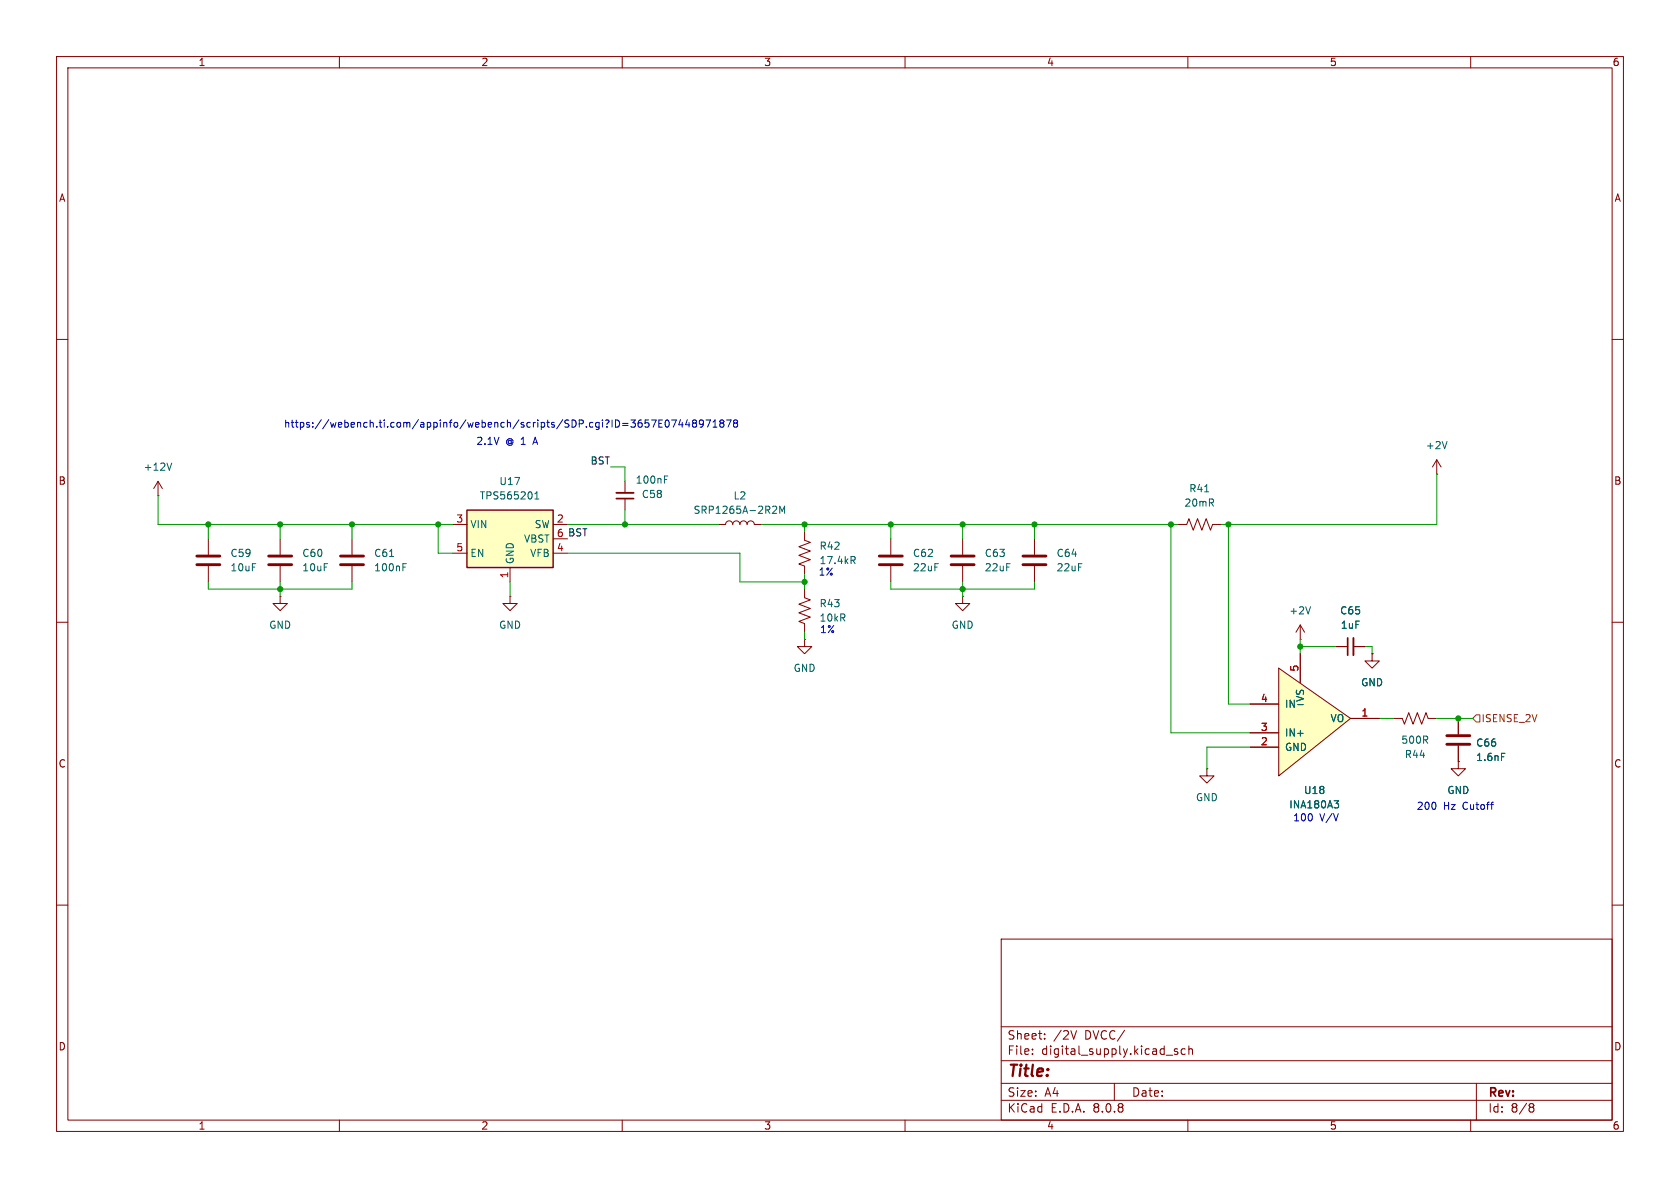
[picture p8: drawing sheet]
<svg xmlns="http://www.w3.org/2000/svg" width="297mm" height="210mm" viewBox="0 0 297 210" stroke-linecap="round" stroke-linejoin="round" font-family="sans-serif">
<g fill="none" stroke="#840000" stroke-width=".18">
<path d="M10 10h277v190h-277zM12 12h273v186h-273zM60 10v2M110 10v2M160 10v2M210 10v2M260 10v2M10 60h2M285 60h2M36.8 95.3v2.7M49.5 95.3v2.7M110.5 85.1v2"/>
<path d="M110.5 88.1v2.1M127 92.7h1.3a.64 .64 0 0 1 .6-.6 .64 .64 0 0 1 .6 .6 .64 .64 0 0 1 .7-.6 .64 .64 0 0 1 .6 .6 .64 .64 0 0 1 .6-.6 .64 .64 0 0 1 .7 .6 .64 .64 0 0 1 .6-.6 .64 .64 0 0 1 .6 .6h1.3M142.2 94v1.5l1.1 .4-2.1 .7 2.1 .8-2.1 .8 2.1 .7-2.1 .8 1 .4v1.5M157.5 95.3v2.7M170.2 95.3v2.7M182.9 95.3v2.7M10 110h2M36.8 100.1v2.8M49.5 100.1v2.8M90.2 105.4v1.3h1.2l-1.2 1.3-1.3-1.3h1.3M90.2 105.4h.1M142.2 104.1v1.6l1.1 .3-2.1 .8 2.1 .8-2.1 .7 2.1 .8-2.1 .8 1 .3v1.6"/>
<path d="M142.2 113v1.3h1.3l-1.3 1.3-1.2-1.3h1.2M142.2 113h.1M157.5 100.1v2.8M170.2 105.4v1.3h1.2l-1.2 1.3-1.3-1.3h1.3M170.2 105.4h.1M170.2 100.1v2.8M182.9 100.1v2.8M285 110h2M257.8 134.6v1.3h1.3l-1.3 1.3-1.3-1.3h1.3M257.8 134.6h.1M257.8 127v2.8M257.8 131.8v2.8"/>
<path d="M10 160h2M177 166h108v32h-108zM285 160h2M60 198v2M110 198v2M160 198v2M177 194.5h108M177 191.5h108M177 187.5h108M177 181.5h108M182.5 186.3v.1M182.5 185.5v.1"/>
<path d="M184.7 183.6v.1M184.7 182.8v.1M190.3 182.2l-.5 1.5M197 191.5v3M206.2 186.5h1.1M208.2 185.5l-.4-.1-.2 .2 .1 .2 .5 .2v.3h-.6M209.5 185.5l-.4-.1-.3 .3v.4l.2 .2h.5M210 198v2M210.2 185.5l.2-.1 .3 .1 .1 .9M210.2 184.9v1.5M260 198v2M261 191.5v6.5"/>
<path d="M270.6 195.1l.4 .1 .2 .2-.3 .3M270.6 195.7h.3M270.9 195.7l.2 .2 .1 .4-.2 .2-.4 .1"/>
</g>
<path d="M34.8 99.8h4.1M34.8 98.3h4.1M47.5 99.8h4.1M47.5 98.3h4.1M155.4 99.8h4.1M155.4 98.3h4.1M168.1 99.8h4.1M168.1 98.3h4.1M180.8 99.8h4.1M180.8 98.3h4.1M255.8 131.6h4M255.8 130h4" fill="none" stroke="#840000" stroke-width=".51"/>
<path d="M117.5 84.8h.4M117.5 84.1h.6M136.8 89.5h.4l.1 .3-.8 .9h.8M137.9 90.7v-1.2l.4 .9 .4-.9v1.2M150.8 99l.4 .6M150.9 98.4l.3 .2-.1 .3-.2 .1M265.4 133.2h.6" fill="none" stroke="#006464" stroke-width=".18"/>
<path d="M109 87.1h3" fill="none" stroke="#840000" stroke-width=".33"/>
<path d="M109 88.1h3" fill="none" stroke="#840000" stroke-width=".3"/>
<path d="M82.5 90.2h15.3v10.1h-15.3z" fill="#ffffc2"/>
<path d="M82.5 90.2h15.3v10.1h-15.3z" fill="none" stroke="#840000" stroke-width=".25"/>
<g fill="none" stroke="#840000" stroke-width=".18">
<path d="M27.9 87.6h.1M27.9 85.1l-.7 1.3M27.9 85.1v2.5M27.9 85.1l.8 1.3M62.2 95.3v2.7M80 92.7h2.5M80 97.8h2.5M97.8 92.7h2.5M97.8 97.8h2.5M97.8 95.3h2.5M254 83.8h.1M254 81.3l-.8 1.3"/>
<path d="M254 81.3v2.5M254 81.3l.8 1.3M49.5 105.4v1.3h1.3l-1.3 1.3-1.2-1.3h1.2M49.5 105.4h.1M62.2 100.1v2.8M90.2 100.3v2.6M236.2 114.3h2.1M239.3 114.3h2M242.6 115.6v1.2h1.2l-1.2 1.3-1.3-1.3h1.3M242.6 115.6h.1"/>
</g>
<path d="M255.8 78l-.4 1.3M30.4 81.9l-.5 1.2M68.9 98.4h.7M71.2 99.6h.6M94.6 88.2h.7M94.6 87.3l.3-.4v1.3M71.2 100.2h.5" fill="none" stroke="#006464" stroke-width=".18"/>
<path d="M60.2 99.8h4.1M60.2 98.3h4.1" fill="none" stroke="#840000" stroke-width=".51"/>
<path d="M239.3 112.8v3" fill="none" stroke="#840000" stroke-width=".33"/>
<path d="M238.3 112.8v3" fill="none" stroke="#840000" stroke-width=".3"/>
<path d="M226.1 118.1l12.7 8.9-12.7 10.2z" fill="#ffffc2"/>
<g fill="none" stroke="#840000" stroke-width=".18">
<path d="M208.3 92.7h1.5l.4-1 .7 2 .8-2 .8 2 .7-2 .8 2 .4-1h1.5M226.1 118.1l12.7 8.9-12.7 10.2zM229.9 113h.1M229.9 110.5v2.5M229.9 115.6v5.1M229.9 110.5l-.8 1.3M229.9 110.5l.7 1.3M236.2 114.3h2.1M239.3 114.3h2M242.6 115.6h.1M213.4 135.9v1.3h1.2l-1.2 1.2-1.3-1.2h1.3M213.4 135.9h.1"/>
<path d="M221 132.1h5.1M221 129.5h5.1M221 124.5h5.1M238.8 127h5M246.4 127h1.5l.4 1 .7-2 .8 2 .8-2 .7 2 .8-2 .4 1h1.5M257.8 134.6h.1M257.8 127v2.8M257.8 131.8v2.8"/>
</g>
<path d="M213 86.9h.7M231.7 107.3l-.4 1.2M265.4 133.2h.6M235.9 141.5h.7l-.4 .5M236.4 142l.2 .3v.3l-.2 .2" fill="none" stroke="#006464" stroke-width=".18"/>
<path d="M261 126.4h.6v1.2h-.6l-.7-.6z" fill="none" stroke="#725600" stroke-width=".18"/>
<g fill="none" stroke="#0000c2" stroke-width=".18">
<path d="M114.1 74.2h.6M114.2 74.7h.3l.2 .3-.1 .5h-.4M115.2 74.2h.8l-.5 1.3M116.5 74.8h.4M117.1 74.2h-.6v1.3h.6M117.7 74.4l.2-.2a.68 .68 0 0 1 .4 .7 .68 .68 0 0 1-.4 .6l-.2-.1-.1-.4zM118.7 74.2h.9l-.6 1.3M120.3 74.2l-.3 .9h.8M120.6 74.7v.8M121.5 74.2l-.3 .9h.8M121.8 74.7v.8M122.7 74.8l-.3-.3 .3-.3h.2l.2 .3-.2 .3"/>
<path d="M122.7 74.8l-.3 .2 .1 .4 .2 .1h.3l.1-.2v-.3l-.2-.2M122.7 74.8h.2M124.4 74.8l-.3 .2h-.2l-.3-.2 .1-.5 .4-.1 .2 .2a.84 .84 0 0 1-.3 1.1h-.3M124.8 74.2h.8l-.5 1.3M126 75.5h.8M126 74.6l.4-.4v1.3M127.5 74.8l-.2-.3 .2-.3h.2l.3 .3-.3 .3M127.5 74.8l-.2 .2v.4l.2 .1h.4l.1-.2v-.3l-.3-.2M127.5 74.8h.2M128.4 74.2h.8l-.5 1.3M129.9 74.8l-.2-.3 .2-.3h.3l.2 .3-.2 .3M129.9 74.8l-.2 .2v.4l.2 .1h.4l.1-.2v-.3l-.2-.2"/>
<path d="M129.9 74.8h.3M263.5 142.2h.5M263.9 141.8h.1"/>
</g>
<g fill="none" stroke="#009600" stroke-width=".18">
<path d="M27.9 87.6v5.1h52.1M36.8 92.7v2.6M49.5 92.7v2.6M62.2 92.7v2.6M77.5 92.7v5.1h2.5M100.3 97.8h30.5v5.1h11.4M100.3 92.7h26.7M107.9 82.6h2.6v2.5M110.5 90.2v2.5M134.6 92.7h73.7M142.2 92.7v1.3M157.5 92.7v2.6"/>
<path d="M170.2 92.7v2.6M182.9 92.7v2.6M207 92.7v36.8h14M217.2 92.7v31.8h3.8M254 83.8v8.9h-38.1M36.8 102.9v1.2h25.4v-1.2M49.5 102.9v2.5M90.2 102.9v2.5M142.2 101.6v2.5M142.2 111.8v1.2M157.5 102.9v1.2h25.4v-1.2M170.2 102.9v2.5"/>
<path d="M229.9 114.3h6.3M229.9 113v2.6M241.3 114.3h1.3v1.3M221 132.1h-7.6v3.8M243.8 127h2.6M254 127h6.3"/>
</g>
<g fill="#009600" stroke="#009600" stroke-width=".18">
<circle cx="170.2" cy="104.1" r=".46"/>
<circle cx="170.2" cy="92.7" r=".46"/>
<circle cx="157.5" cy="92.7" r=".46"/>
<circle cx="142.2" cy="92.7" r=".46"/>
<circle cx="182.9" cy="92.7" r=".46"/>
<circle cx="207" cy="92.7" r=".46"/>
<circle cx="142.2" cy="102.9" r=".46"/>
<circle cx="110.5" cy="92.7" r=".46"/>
<circle cx="62.2" cy="92.7" r=".46"/>
<circle cx="77.5" cy="92.7" r=".46"/>
<circle cx="217.2" cy="92.7" r=".46"/>
<circle cx="229.9" cy="114.3" r=".46"/>
<circle cx="257.8" cy="127" r=".46"/>
<circle cx="49.5" cy="92.7" r=".46"/>
<circle cx="49.5" cy="104.1" r=".46"/>
<circle cx="36.8" cy="92.7" r=".46"/>
</g>
<text font-size="2.8" fill="#840000" x="178" y="190.9">Title:</text>
<g font-size="2.1" fill="#840000">
<text x="178" y="184">Sheet:</text>
<text x="186.2" y="184">/2V</text>
<text x="191.8" y="184">DVCC/</text>
<text x="178" y="186.7">File:</text>
<text x="184.1" y="186.7">digital_supply.kicad_sch</text>
<text x="178" y="196.9">KiCad</text>
<text x="178" y="194.1">Size:</text>
<text x="184.7" y="194.1">A4</text>
<text x="185.7" y="196.9">E.D.A.</text>
<text x="193.3" y="196.9">8.0.8</text>
<text x="200" y="194.1">Date:</text>
<text x="263" y="194.3">Rev:</text>
<text x="263" y="196.9">Id:</text>
<text x="267.1" y="196.9">8/8</text>
</g>
<g font-size="1.8" fill="#840000">
<text x="35" y="11.9">1</text>
<text x="85" y="11.9">2</text>
<text x="135" y="11.9">3</text>
<text x="185" y="11.9">4</text>
<text x="235" y="11.9">5</text>
<text x="285" y="11.9">6</text>
<text x="10.3" y="35.9">A</text>
<text x="285.3" y="35.9">A</text>
<text x="10.3" y="85.9">B</text>
<text x="285.3" y="85.9">B</text>
<text x="10.3" y="135.9">C</text>
<text x="285.3" y="135.9">C</text>
<text x="10.3" y="185.9">D</text>
<text x="285.3" y="185.9">D</text>
<text x="35" y="199.9">1</text>
<text x="85" y="199.9">2</text>
<text x="135" y="199.9">3</text>
<text x="185" y="199.9">4</text>
<text x="235" y="199.9">5</text>
<text x="285" y="199.9">6</text>
</g>
<g font-size="1.8" fill="#0000c2">
<text x="50.1" y="75.8">https://webench.ti.com/appinfo/webench/scripts/SDP.cgi?ID=3657E07448971878</text>
<text x="84.1" y="78.8">2.1V</text>
<text x="89.4" y="78.8">@ 1</text>
<text x="94.6" y="78.8">A</text>
<text x="144.6" y="102">1%</text>
<text x="144.9" y="112.1">1%</text>
<text x="250.4" y="143.4">200</text>
<text x="255.2" y="143.4">Hz</text>
<text x="258.7" y="143.4">Cutoff</text>
<text x="228.5" y="145.4">100</text>
<text x="233.3" y="145.4">V/V</text>
</g>
<g font-size="1.8" fill="#006464">
<text x="25.3" y="83.4">+12V</text>
<text x="252" y="79.6">+2V</text>
<text x="84.7" y="88.5">TPS565201</text>
<text x="88.2" y="86">U17</text>
<text x="112.3" y="85.7">100nF</text>
<text x="113.4" y="88.2">C58</text>
<text x="129.6" y="88.5">L2</text>
<text x="209.3" y="89.8">20mR</text>
<text x="210.1" y="87.2">R41</text>
<text x="83.1" y="93.6">VIN</text>
<text x="94.4" y="93.6">SW</text>
<text x="122.5" y="91">SRP1265A-2R2M</text>
<text x="40.6" y="98.7">C59</text>
<text x="40.6" y="101.2">10uF</text>
<text x="53.3" y="98.7">C60</text>
<text x="53.3" y="101.2">10uF</text>
<text x="66" y="101.2">100nF</text>
<text x="66" y="98.7">C61</text>
<text x="83.1" y="98.7">EN</text>
<text x="91" y="99.8" transform="rotate(-90 91 99.8)">GND</text>
<text x="92.5" y="96.1">VBST</text>
<text x="93.6" y="98.7">VFB</text>
<text x="144.8" y="97.4">R42</text>
<text x="144.8" y="99.9">17.4kR</text>
<text x="161.3" y="98.7">C62</text>
<text x="161.3" y="101.2">22uF</text>
<text x="174" y="98.7">C63</text>
<text x="174" y="101.2">22uF</text>
<text x="186.7" y="98.7">C64</text>
<text x="186.7" y="101.2">22uF</text>
<text x="144.8" y="107.5">R43</text>
<text x="47.5" y="111.4">GND</text>
<text x="88.1" y="111.4">GND</text>
<text x="144.8" y="110.1">10kR</text>
<text x="168.1" y="111.4">GND</text>
<text x="227.8" y="108.8">+2V</text>
<text x="236.8" y="108.8">C65</text>
<text x="236.9" y="111.4">1uF</text>
<text x="140.2" y="119">GND</text>
<text x="227.1" y="125.3">IN-</text>
<text x="230.7" y="124.2" transform="rotate(-90 230.7 124.2)">VS</text>
<text x="240.5" y="121.5">GND</text>
<text x="227.1" y="130.4">IN+</text>
<text x="235.1" y="127.9">VO</text>
<text x="247.6" y="131.7">500R</text>
<text x="227.1" y="132.9">GND</text>
<text x="248.2" y="134.2">R44</text>
<text x="260.9" y="132.2">C66</text>
<text x="260.9" y="134.7">1.6nF</text>
<text x="211.3" y="141.8">GND</text>
<text x="227.8" y="143.1">INA180A3</text>
<text x="230.4" y="140.6">U18</text>
<text x="255.8" y="140.6">GND</text>
</g>
<g font-size="1.8" fill="#0f0f0f">
<text x="104.3" y="82.2">BST</text>
<text x="98.4" y="95">6 BST</text>
</g>
<g font-size="1.8" fill="#a90000">
<text x="80.6" y="92.5">3</text>
<text x="98.4" y="92.5">2</text>
<text x="80.6" y="97.5">5</text>
<text x="98.4" y="97.5">4</text>
<text x="89.9" y="102.3" transform="rotate(-90 89.9 102.3)">1</text>
<text x="229.6" y="118.8" transform="rotate(-90 229.6 118.8)">5</text>
<text x="222.8" y="124.2">4</text>
<text x="222.8" y="131.8">2</text>
<text x="222.8" y="129.3">3</text>
<text x="240.6" y="126.7">1</text>
</g>
<text font-size="1.8" fill="#725600" x="261.8" y="127.9">ISENSE_2V</text>
</svg>
